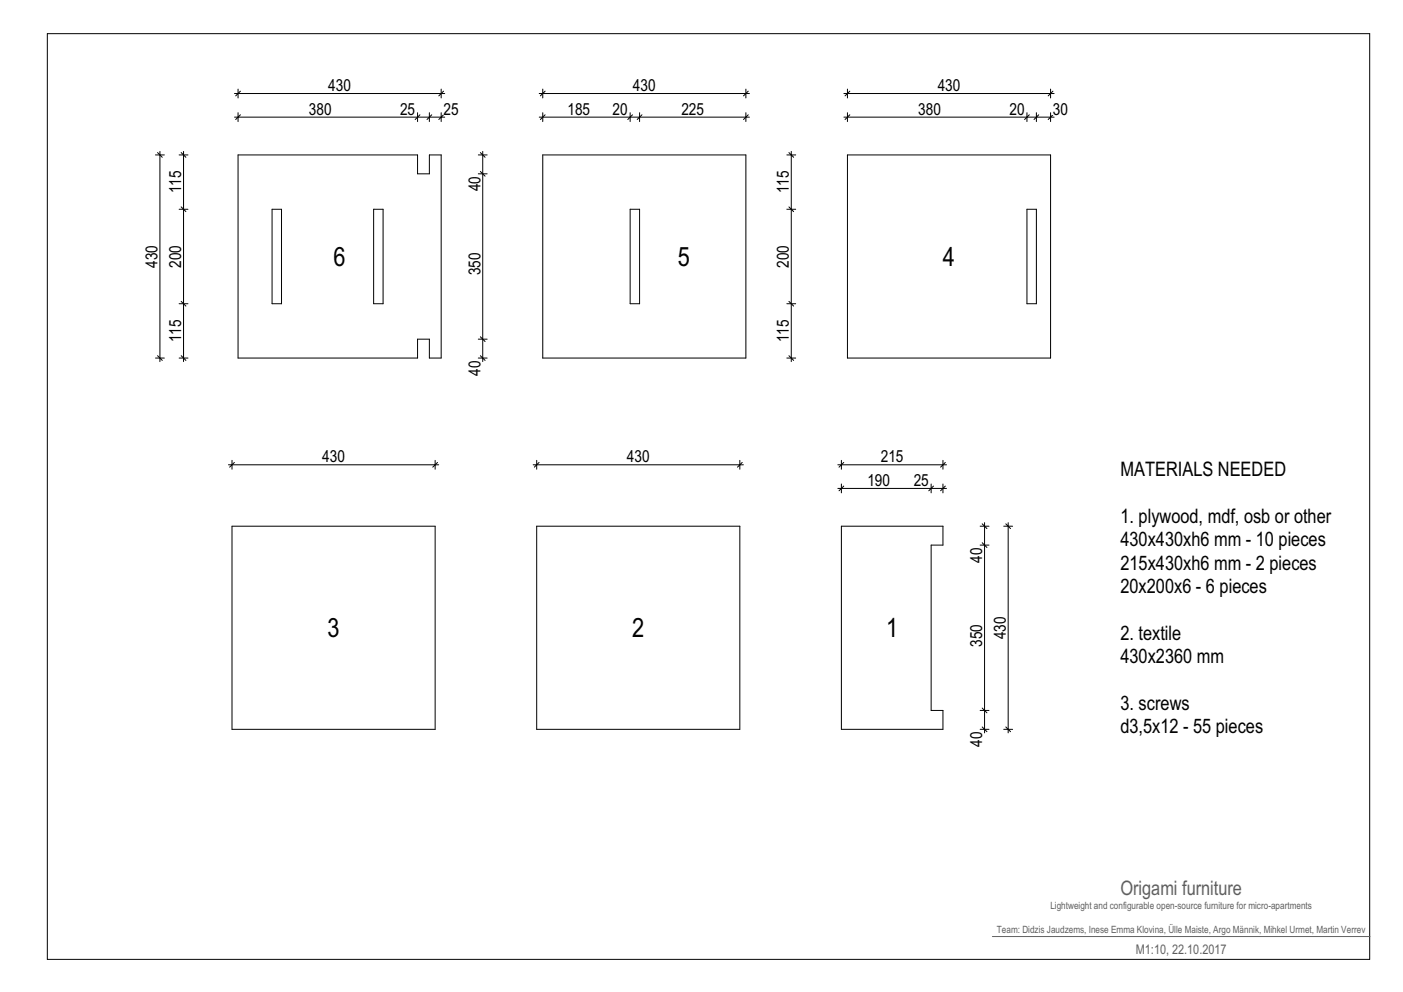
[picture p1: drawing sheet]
<svg xmlns="http://www.w3.org/2000/svg" width="297mm" height="210mm" viewBox="0 0 297 210" stroke-linecap="round" stroke-linejoin="round" font-family="sans-serif">
<path d="M10 7.1h279.9v196h-279.9z" fill="none" stroke="#000" stroke-width=".21"/>
<path d="M210.1 198.3h79.9" fill="none" stroke="#606060" stroke-width=".21"/>
<path d="M24.6 13.2h207.7v67.1h-207.7z" fill-rule="evenodd" fill="#fff"/>
<!-- layer: KIRJANURK.A -->
<path d="M50.4 32.8h38v4h2.5v-4h2.5v43h-2.5v-4h-2.5v4h-38zM114.9 32.8h43v43h-43zM179.4 32.8h43v43h-43zM57.6 44.3h2v20h-2zM79.1 44.3h2v20h-2zM133.4 44.3h2v20h-2zM217.4 44.3h2v20h-2z" fill="none" stroke="#000" stroke-width=".21"/>
<!-- layer: asendiplaan -->
<path d="M49.6 19.8h44.5M50.4 18.9v1.8M50.9 19.3l-1 1M93.4 18.9v1.8M93.9 19.3l-1 1" fill="none" stroke="#000" stroke-width=".21"/>
<path d="M69.5 16.8h4.8v2.5h-4.8z" fill-rule="evenodd" fill="#fff"/>
<path d="M32.9 32.8h1.9M33.4 32.3l1 1M33.9 32v44.5M32.9 75.8h1.9M33.4 75.3l1 1" fill="none" stroke="#000" stroke-width=".21"/>
<path d="M30.9 51.9h2.5v4.8h-2.5z" fill-rule="evenodd" fill="#fff"/>
<path d="M49.6 24.8h44.5M50.4 23.9v1.8M50.9 24.3l-1 1M88.4 23.9v1.8M88.9 24.3l-1 1M90.9 23.9v1.8M91.4 24.3l-1 1M93.4 23.9v1.8M93.9 24.3l-1 1" fill="none" stroke="#000" stroke-width=".21"/>
<g fill="#fff">
<path d="M65.4 21.8h4.8v2.5h-4.8z" fill-rule="evenodd"/>
<path d="M84.7 21.8h3.2v2.5h-3.2z" fill-rule="evenodd"/>
<path d="M93.9 21.8h3.2v2.5h-3.2z" fill-rule="evenodd"/>
</g>
<path d="M37.9 32.8h1.9M38.4 32.3l1 1M38.9 32v44.5M37.9 44.3h1.9M38.4 43.8l1 1M37.9 75.8h1.9M37.9 64.3h1.9M38.4 75.3l1 1M38.4 63.8l1 1" fill="none" stroke="#000" stroke-width=".21"/>
<g fill="#fff">
<path d="M35.9 67.6h2.5v4.8h-2.5z" fill-rule="evenodd"/>
<path d="M35.9 51.9h2.5v4.8h-2.5z" fill-rule="evenodd"/>
<path d="M35.9 36.1h2.5v4.8h-2.5z" fill-rule="evenodd"/>
</g>
<path d="M101.3 36.8h1.8M101.3 32.8h1.8M101.7 36.3l1 1M101.7 32.3l1 1M102.2 32v44.5M101.3 75.8h1.8M101.3 71.8h1.8M101.7 75.3l1 1M101.7 71.3l1 1" fill="none" stroke="#000" stroke-width=".21"/>
<g fill="#fff">
<path d="M99.2 76.3h2.5v3.2h-2.5z" fill-rule="evenodd"/>
<path d="M99.2 53.5h2.5v4.8h-2.5z" fill-rule="evenodd"/>
<path d="M99.2 37.3h2.5v3.2h-2.5z" fill-rule="evenodd"/>
</g>
<path d="M166.6 32.8h1.8M167 32.3l1 1M167.5 32v44.5M166.6 44.3h1.8M167 43.8l1 1M166.6 75.8h1.8M166.6 64.3h1.8M167 75.3l1 1M167 63.8l1 1" fill="none" stroke="#000" stroke-width=".21"/>
<g fill="#fff">
<path d="M164.5 67.6h2.5v4.8h-2.5z" fill-rule="evenodd"/>
<path d="M164.5 51.9h2.5v4.8h-2.5z" fill-rule="evenodd"/>
<path d="M164.5 36.1h2.5v4.8h-2.5z" fill-rule="evenodd"/>
</g>
<path d="M114.1 24.8h44.5M114.9 23.9v1.8M115.4 24.3l-1 1M133.4 23.9v1.8M133.9 24.3l-1 1M135.4 23.9v1.8M135.9 24.3l-1 1M157.9 23.9v1.8M158.4 24.3l-1 1" fill="none" stroke="#000" stroke-width=".21"/>
<g fill="#fff">
<path d="M120.1 21.8h4.8v2.5h-4.8z" fill-rule="evenodd"/>
<path d="M129.7 21.8h3.2v2.5h-3.2z" fill-rule="evenodd"/>
<path d="M144.2 21.8h4.8v2.5h-4.8z" fill-rule="evenodd"/>
</g>
<path d="M114.1 19.8h44.5M114.9 18.9v1.8M115.4 19.3l-1 1M157.9 18.9v1.8M158.4 19.3l-1 1" fill="none" stroke="#000" stroke-width=".21"/>
<path d="M134 16.8h4.8v2.5h-4.8z" fill-rule="evenodd" fill="#fff"/>
<path d="M178.6 24.8h44.5M179.4 23.9v1.8M179.9 24.3l-1 1M217.4 23.9v1.8M217.9 24.3l-1 1M219.4 23.9v1.8M219.9 24.3l-1 1M222.4 23.9v1.8M222.9 24.3l-1 1" fill="none" stroke="#000" stroke-width=".21"/>
<g fill="#fff">
<path d="M194.4 21.8h4.8v2.5h-4.8z" fill-rule="evenodd"/>
<path d="M213.7 21.8h3.2v2.5h-3.2z" fill-rule="evenodd"/>
<path d="M222.9 21.8h3.2v2.5h-3.2z" fill-rule="evenodd"/>
</g>
<path d="M178.6 19.8h44.5M179.4 18.9v1.8M179.9 19.3l-1 1M222.4 18.9v1.8M222.9 19.3l-1 1" fill="none" stroke="#000" stroke-width=".21"/>
<path d="M198.5 16.8h4.8v2.5h-4.8z" fill-rule="evenodd" fill="#fff"/>
<path d="M38.8 91.9h181.9v72.1h-181.9z" fill-rule="evenodd" fill="#fff"/>
<!-- layer: KIRJANURK.A -->
<path d="M49.1 111.4h43v43h-43zM113.6 111.4h43v43h-43zM178.1 111.4h21.5v4h-2.5v35h2.5v4h-21.5z" fill="none" stroke="#000" stroke-width=".21"/>
<!-- layer: asendiplaan -->
<path d="M177.4 103.4h23M178.1 102.5v1.8M178.6 102.9l-1 1M197.1 102.5v1.8M197.6 102.9l-1 1M199.6 102.5v1.8M200.1 102.9l-1 1" fill="none" stroke="#000" stroke-width=".21"/>
<g fill="#fff">
<path d="M183.6 100.4h4.8v2.5h-4.8z" fill-rule="evenodd"/>
<path d="M193.4 100.4h3.2v2.5h-3.2z" fill-rule="evenodd"/>
</g>
<path d="M48.4 98.4h44.5M49.1 97.5v1.8M49.6 97.9l-1 1M92.1 97.5v1.8M92.6 97.9l-1 1" fill="none" stroke="#000" stroke-width=".21"/>
<path d="M68.2 95.4h4.8v2.5h-4.8z" fill-rule="evenodd" fill="#fff"/>
<path d="M112.9 98.4h44.5M113.6 97.5v1.8M114.1 97.9l-1 1M156.6 97.5v1.8M157.1 97.9l-1 1" fill="none" stroke="#000" stroke-width=".21"/>
<path d="M132.7 95.4h4.8v2.5h-4.8z" fill-rule="evenodd" fill="#fff"/>
<path d="M207.5 115.4h1.9M207.5 111.4h1.9M207.9 114.9l1 1M207.9 110.9l1 1M208.4 110.6v44.5M207.5 154.4h1.9M207.5 150.4h1.9M207.9 153.9l1 1M207.9 149.9l1 1" fill="none" stroke="#000" stroke-width=".21"/>
<g fill="#fff">
<path d="M205.4 154.9h2.5v3.2h-2.5z" fill-rule="evenodd"/>
<path d="M205.4 132.1h2.5v4.8h-2.5z" fill-rule="evenodd"/>
<path d="M205.4 115.9h2.5v3.2h-2.5z" fill-rule="evenodd"/>
</g>
<path d="M177.4 98.4h23M178.1 97.5v1.8M178.6 97.9l-1 1M199.6 97.5v1.8M200.1 97.9l-1 1" fill="none" stroke="#000" stroke-width=".21"/>
<path d="M186.5 95.4h4.8v2.5h-4.8z" fill-rule="evenodd" fill="#fff"/>
<path d="M212.5 111.4h1.9M212.9 110.9l1 1M213.4 110.6v44.5M212.5 154.4h1.9M212.9 153.9l1 1" fill="none" stroke="#000" stroke-width=".21"/>
<path d="M210.4 130.5h2.5v4.8h-2.5z" fill-rule="evenodd" fill="#fff"/>
<g font-size="5.6">
<text x="70.6" y="56.3">6</text>
<text x="143.5" y="56.3">5</text>
<text x="199.6" y="56.3">4</text>
<text x="69.3" y="134.9">3</text>
<text x="133.8" y="134.9">2</text>
<text x="187.6" y="134.9">1</text>
</g>
<g font-size="4.2">
<text x="237.2" y="100.8">MATERIALS NEEDED</text>
<text x="237.2" y="110.7">1. plywood, mdf, osb or other</text>
<text x="237.2" y="115.7">430x430xh6 mm - 10 pieces</text>
<text x="237.2" y="120.6">215x430xh6 mm - 2 pieces</text>
<text x="237.2" y="125.5">20x200x6 - 6 pieces</text>
<text x="237.2" y="135.4">2. textile</text>
<text x="237.2" y="140.4">430x2360 mm</text>
<text x="237.2" y="150.2">3. screws</text>
<text x="237.2" y="155.2">d3,5x12 - 55 pieces</text>
</g>
<text font-size="4.2" fill="#606060" x="237.2" y="189.6">Origami furniture</text>
<g font-size="3.5">
<text x="69.5" y="19.3">430</text>
<text x="134" y="19.3">430</text>
<text x="198.5" y="19.3">430</text>
<text x="65.4" y="24.3">380</text>
<text x="84.7" y="24.3">25</text>
<text x="93.9" y="24.3">25</text>
<text x="120.1" y="24.3">185</text>
<text x="129.7" y="24.3">20</text>
<text x="144.2" y="24.3">225</text>
<text x="194.4" y="24.3">380</text>
<text x="213.7" y="24.3">20</text>
<text x="222.9" y="24.3">30</text>
<text x="38.4" y="40.9" transform="rotate(-90 38.4 40.9)">115</text>
<text x="101.7" y="40.5" transform="rotate(-90 101.7 40.5)">40</text>
<text x="167" y="40.9" transform="rotate(-90 167 40.9)">115</text>
<text x="33.4" y="56.7" transform="rotate(-90 33.4 56.7)">430</text>
<text x="38.4" y="56.7" transform="rotate(-90 38.4 56.7)">200</text>
<text x="101.7" y="58.3" transform="rotate(-90 101.7 58.3)">350</text>
<text x="167" y="56.7" transform="rotate(-90 167 56.7)">200</text>
<text x="38.4" y="72.4" transform="rotate(-90 38.4 72.4)">115</text>
<text x="167" y="72.4" transform="rotate(-90 167 72.4)">115</text>
<text x="101.7" y="79.5" transform="rotate(-90 101.7 79.5)">40</text>
<text x="68.2" y="97.9">430</text>
<text x="132.7" y="97.9">430</text>
<text x="186.5" y="97.9">215</text>
<text x="183.6" y="102.9">190</text>
<text x="193.4" y="102.9">25</text>
<text x="207.9" y="119.1" transform="rotate(-90 207.9 119.1)">40</text>
<text x="207.9" y="136.9" transform="rotate(-90 207.9 136.9)">350</text>
<text x="212.9" y="135.3" transform="rotate(-90 212.9 135.3)">430</text>
<text x="207.9" y="158.1" transform="rotate(-90 207.9 158.1)">40</text>
</g>
<text font-size="2.8" fill="#606060" x="240.5" y="201.9">M1:10, 22.10.2017</text>
<g font-size="2.1" fill="#606060">
<text x="211" y="197.5">Team: Didzis Jaudzems, Inese Emma Klovina, Ülle Maiste, Argo Männik, Mihkel Urmet, Martin Verrev</text>
<text x="222.4" y="192.5">Lightweight and configurable open-source furniture for micro-apartments</text>
</g>
</svg>
